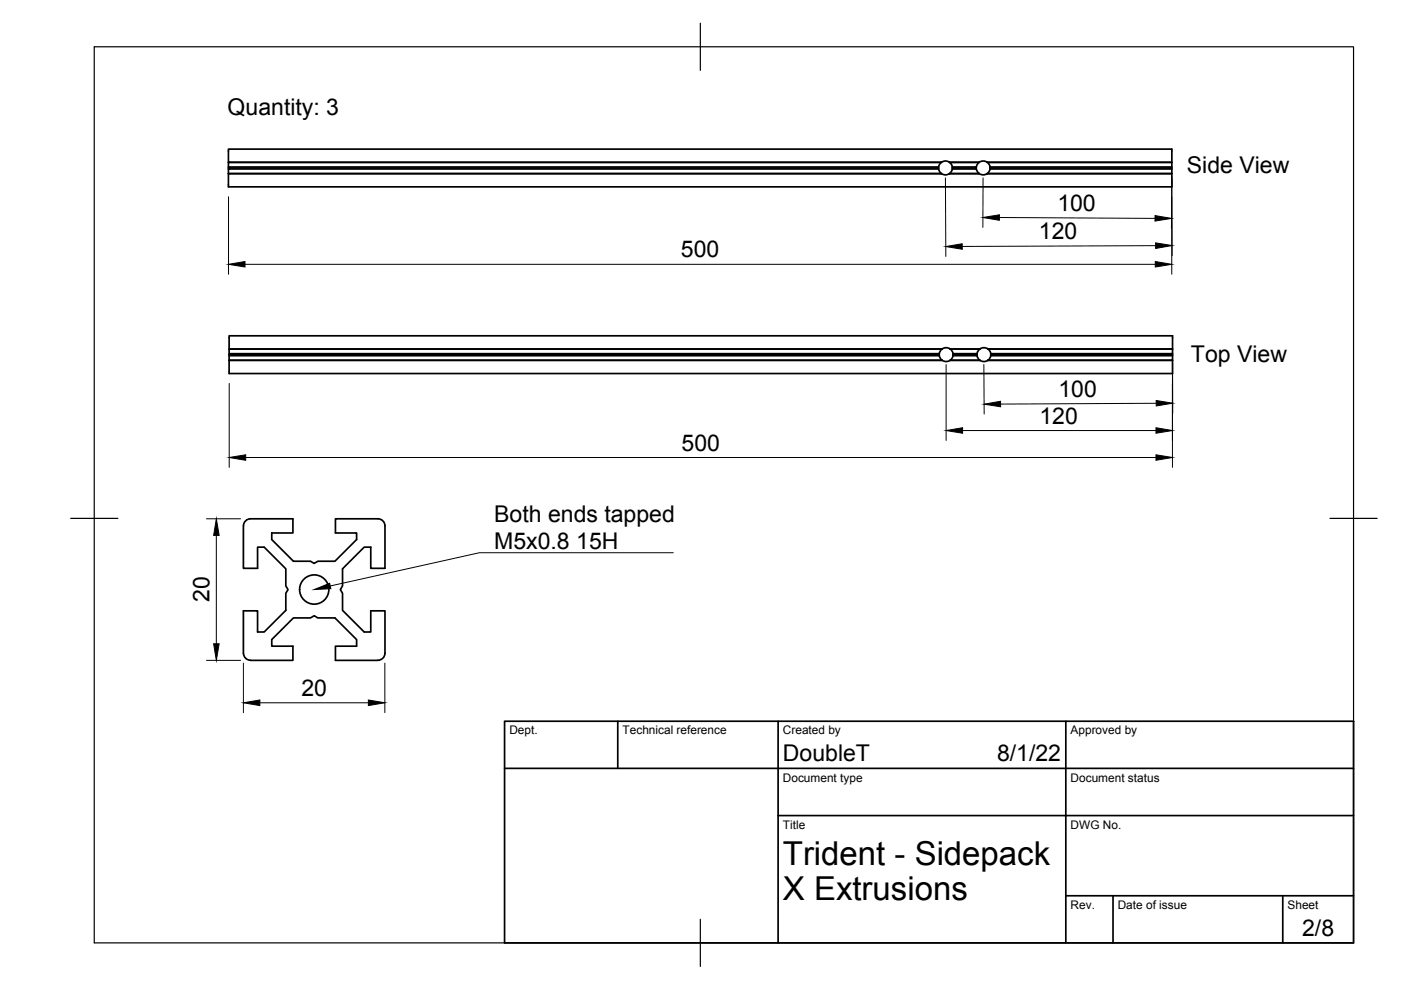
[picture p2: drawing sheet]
<svg xmlns="http://www.w3.org/2000/svg" width="297mm" height="210mm" viewBox="0 0 297 210" stroke-linecap="round" stroke-linejoin="round" font-family="sans-serif">
<!-- layer: Visible -->
<g fill="none" stroke="#000" stroke-width=".36">
<path d="M48.4 34.4h151.2M48.4 34.4v1M199 35.4v.4M199 35.8h-150.6v1M199 35.6h-150.6v.2M199 35.4h-150.6v.2M199 35.8l.2 .6 .4 .4M199.6 36.8h-151.2v2.8h200.1v-2.8M199.6 36.8h-151.2M199.6 34.4l-.4 .5-.2 .5M199.6 34.4h-151.2v-2.8h200.1v2.8h-39.2M199.6 34.4h.1"/>
<path d="M201.3 34.4h6.3M201.3 34.4a1.47 1.47 0 0 0-1.7 0M201.3 36.8a1.47 1.47 0 0 1-1.7 0M201.3 36.8h6.3M201.3 34.4l.4 .5 .2 .5M201.9 35.4v.4M201.9 35.4h5.1M201.9 35.6h5.1M201.9 35.8h5.1M201.9 35.8l-.2 .6-.4 .4M207 35.4v.4M207 35.8l.2 .6 .4 .4"/>
<path d="M207.6 34.4l-.4 .5-.2 .5M207.6 34.4h.1M209.3 34.4h39.2M209.3 34.4a1.47 1.47 0 0 0-1.7 0M209.3 36.8a1.47 1.47 0 0 1-1.7 0M209.3 36.8h39.2M209.3 34.4l.4 .5 .2 .5M209.9 35.4v.4M209.9 35.8l-.2 .6-.4 .4M248.5 34.4v1h-38.6M248.5 35.4v.2h-38.6M248.5 35.6v.2h-38.6"/>
<path d="M248.5 35.8v1h-39.2M199.1 75v.4h-150.5v1h151.1M199.1 75.2h-150.5v.2M199.1 75h-150.5v.2M199.2 75.4l.1 .5 .4 .5M199.7 74h-151.1v1M199.7 76.4h.1M199.7 74l-.4 .4-.1 .6M199.7 74h-151.1v-2.8h200v2.8h-39.1M199.7 74h.1M201.5 74a1.47 1.47 0 0 0-1.7 0M201.5 76.4a1.47 1.47 0 0 1-1.7 0"/>
<path d="M201.5 76.4h6.3M201.5 74l.4 .4 .2 .6M202.1 75v.4h5v-.4M202.1 75h5M202.1 75.2h5M202.1 75.4l-.2 .5-.4 .5M207.2 75.4l.1 .5 .4 .5M207.7 76.4h.1M207.7 74l-.4 .4-.1 .6M207.8 74h-6.3M207.8 74h-.1M209.5 74a1.47 1.47 0 0 0-1.7 0"/>
<path d="M209.5 76.4a1.47 1.47 0 0 1-1.7 0M209.5 74h39.1v1h-38.5M209.5 76.4h39.1v2.8h-200v-2.8h151.1M209.5 74l.4 .4 .2 .6M210.1 75v.4h38.5v-.2M210.1 75.4l-.2 .5-.4 .5M248.6 75v.2h-38.5M248.6 75.4v1h-39.1M51.6 111.5v9h3v-4.5h1.4l4.6 4.6v3.6l.5 .8-.5 .8v3.6l-4.6 4.6h-1.4v-4.5h-3v9a1.52 1.52 0 0 0 1.5 1.5h9v-3h-4.5v-1.4l4.6-4.6h3.6l.8-.5 .8 .5h3.6l4.6 4.6v1.4h-4.5v3h9M80.1 110h-9v3h4.5v1.4l-4.6 4.6h-3.6l-.8 .5-.8-.5h-3.6l-4.6-4.6v-1.4h4.5v-3h-9a1.49 1.49 0 0 0-1.5 1.5M80.1 110a1.49 1.49 0 0 1 1.5 1.5M81.6 111.5v9h-3v-4.5h-1.4l-4.6 4.6v3.6l-.4 .8 .4 .8v3.6l4.6 4.6h1.4v-4.5h3v9a1.49 1.49 0 0 1-1.5 1.5"/>
<circle cx="66.6" cy="125" r="3.1"/>
</g>
<!-- layer: Border -->
<path d="M20 9.9h267v190h-267zM148.5 4.9v10M15 109.9h10M282 109.9h10M148.5 194.9v10" fill="none" stroke="#000" stroke-width=".25"/>
<!-- layer: TitleBlock -->
<path d="M107 152.9h180v47h-180zM131 152.9v10M165 152.9v47M226 152.9v47M107 162.9h180M165 172.9h122M226 189.9h61M236 189.9v10M272 189.9v10" fill="none" stroke="#000" stroke-width=".36"/>
<!-- layer: Dimensions -->
<g fill="none" stroke="#000" stroke-width=".21">
<path d="M200.4 37.7l.1 16.7M208.4 37.7v10.5M248.4 37.9v10.5M248.5 37.5v16.7M48.5 41.7v16.4M51.9 56h193M211.9 46.1l33 .2M245 52.1l-41 .2M248.4 41.7v16.4M200.6 77.3v16.1M208.6 77.3l.1 10.5M248.6 76.1v23"/>
<path d="M248.6 77.1v10.5M48.6 81.3v17.8M52.1 97h193M204.1 91.3h41M245.1 85.5l-33 .2M43.8 110h7.2M45.9 113.5v23M43.8 140h7.2M51.6 140.6v10.5M55.1 149h23M81.6 140.6v10.5"/>
</g>
<g fill="#000" stroke="#000" stroke-width=".21">
<path d="M48.5 56l3.4-.6v1.2zM200.5 52.3l3.5-.6v1.1zM208.4 46.1l3.5-.6v1.2zM244.9 45.7l3.5 .6-3.5 .6zM244.9 55.4l3.5 .6-3.5 .6zM245 51.5l3.5 .6-3.5 .6zM48.6 97l3.5-.6v1.2zM200.6 91.3l3.5-.6v1.2zM208.6 85.7l3.5-.6 .1 1.1zM245.1 96.4l3.5 .6-3.5 .6zM245.1 90.7l3.5 .6-3.5 .6zM245.1 84.9l3.5 .6-3.4 .6z"/>
<path d="M45.9 110l.6 3.5h-1.2zM45.3 136.5h1.2l-.6 3.5zM51.6 149l3.5-.6v1.2zM78.1 148.4l3.5 .6-3.5 .6z"/>
</g>
<!-- layer: Annotations -->
<path d="M66.6 125l3.3-1.3 .2 1.1z" fill="#000" stroke="#000" stroke-width=".21"/>
<path d="M142.7 117.2h-41.1l-31.6 7" fill="none" stroke="#000" stroke-width=".21"/>
<g font-size="7">
<text x="166" y="183.4">Trident - Sidepack</text>
<text x="166" y="190.9">X Extrusions</text>
</g>
<g font-size="4.9">
<text x="48.3" y="24.4">Quantity: 3</text>
<text x="251.7" y="36.7">Side View</text>
<text x="224.2" y="44.7">100</text>
<text x="220.3" y="50.7">120</text>
<text x="144.4" y="54.6">500</text>
<text x="252.5" y="76.7">Top View</text>
<text x="220.4" y="89.8">120</text>
<text x="224.4" y="84.2">100</text>
<text x="144.5" y="95.5">500</text>
<text x="104.8" y="110.7">Both ends tapped</text>
<text x="104.8" y="116.5">M5x0.8 15H</text>
<text x="44.4" y="127.7" transform="rotate(-90 44.4 127.7)">20</text>
<text x="63.9" y="147.5">20</text>
<text x="166" y="161.4">DoubleT</text>
<text x="211.4" y="161.4">8/1/22</text>
<text x="276.1" y="198.6">2/8</text>
</g>
<g font-size="2.5">
<text x="108" y="155.7">Dept.</text>
<text x="132" y="155.7">Technical reference</text>
<text x="166" y="155.7">Created by</text>
<text x="227" y="155.7">Approved by</text>
<text x="166" y="165.7">Document type</text>
<text x="227" y="165.7">Document status</text>
<text x="166" y="175.7">Title</text>
<text x="227" y="175.7">DWG No.</text>
<text x="227" y="192.7">Rev.</text>
<text x="237" y="192.7">Date of issue</text>
<text x="273" y="192.7">Sheet</text>
</g>
</svg>
